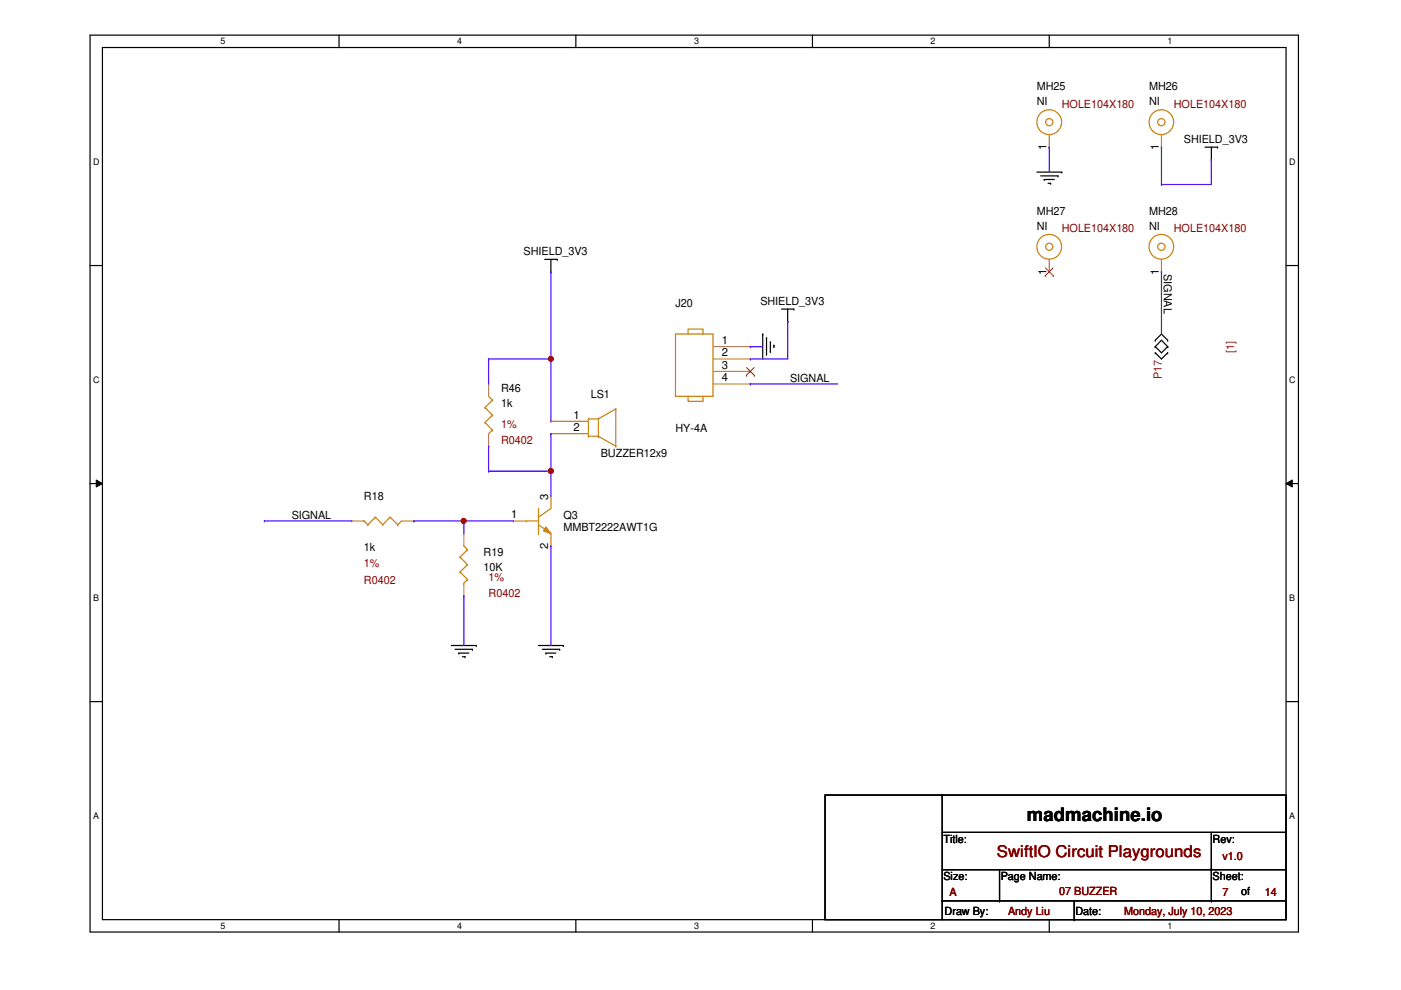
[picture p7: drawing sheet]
<svg xmlns="http://www.w3.org/2000/svg" width="297mm" height="210mm" viewBox="0 0 297 210" stroke-linecap="round" stroke-linejoin="round" font-family="sans-serif">
<path d="M19.1 7.5h256.2v190.1h-256.2zM21.7 10.1h251v184.9h-251z" fill="none" stroke="#000" stroke-width=".25"/>
<g fill="#fff">
<path d="M46.8 7.7h1v2.1h-1z"/>
<path d="M46.8 195.2h1v2.2h-1z"/>
</g>
<path d="M71.9 7.5v2.6M71.9 195v2.6" fill="none" stroke="#000" stroke-width=".25"/>
<g fill="#fff">
<path d="M96.9 7.7h1.1v2.1h-1.1z"/>
<path d="M96.9 195.2h1.1v2.2h-1.1z"/>
</g>
<path d="M122.1 7.5v2.6M122.1 195v2.6" fill="none" stroke="#000" stroke-width=".25"/>
<g fill="#fff">
<path d="M147.2 7.7h1v2.1h-1z"/>
<path d="M147.2 195.2h1v2.2h-1z"/>
</g>
<path d="M172.3 7.5v2.6M172.3 195v2.6" fill="none" stroke="#000" stroke-width=".25"/>
<g fill="#fff">
<path d="M197.3 7.7h1v2.1h-1z"/>
<path d="M197.3 195.2h1v2.2h-1z"/>
</g>
<path d="M222.5 7.5v2.6M222.5 195v2.6" fill="none" stroke="#000" stroke-width=".25"/>
<g fill="#fff">
<path d="M247.5 7.7h1v2.1h-1z"/>
<path d="M247.5 195.2h1v2.2h-1z"/>
<path d="M19.8 33.2h1.3v2.1h-1.3z"/>
<path d="M273.3 33.2h1.4v2.1h-1.4z"/>
<path d="M19.8 79.4h1.3v2.1h-1.3z"/>
<path d="M273.3 79.4h1.4v2.1h-1.4z"/>
</g>
<path d="M19.1 56.3h2.6M272.7 56.3h2.6" fill="none" stroke="#000" stroke-width=".25"/>
<g fill="#fff">
<path d="M19.8 125.6h1.2v2.2h-1.2z"/>
<path d="M273.3 125.6h1.3v2.2h-1.3z"/>
</g>
<path d="M19.1 102.5h2.6M272.7 102.5h2.6" fill="none" stroke="#000" stroke-width=".25"/>
<path d="M20.4 101.8l1.3 .7-1.3 .8zM272.7 102.5l1.3-.7v1.5z" fill="#000"/>
<path d="M20.4 101.8l1.3 .7-1.3 .8zM272.7 102.5l1.3-.7v1.5z" fill="none" stroke="#000" stroke-width=".21"/>
<g fill="#fff">
<path d="M19.8 171.9h1.2v2.1h-1.2z"/>
<path d="M273.3 171.9h1.3v2.1h-1.3z"/>
</g>
<g fill="none" stroke="#000" stroke-width=".25">
<path d="M219.8 36.5h5.3M220.6 37.3h3.7M221.4 38.1h.1M221.4 38.1h2.1M222.2 38.9h.6M222.8 38.9h.1M224.3 37.3h.1M225.1 36.5h.1M255.5 31.2h2.6M256.8 33.9h.1M256.8 31.2v2.7M258.1 31.2h.1"/>
<path d="M115.5 55h2.7M116.8 57.6h.1M116.8 55v2.6M118.2 55h.1M161.7 70.8h.1M161.7 70.8v5.3M162.5 71.6h.1M162.5 71.6v3.7M163.3 74.5h.1M163.3 72.4v2.1M164.1 73.2h.1M164.1 73.2v.5"/>
<path d="M165.7 65.5h2.6M167 68.2h.1M167 65.5v2.7M168.3 65.5h.1M244.9 72.1h.1M244.9 73.5h.1M244.9 74.8h.1M244.9 72.1l1.4-1.3 1.3 1.3M244.9 73.5l1.4-1.4 1.3 1.4M244.9 74.8l1.4 1.3 1.3-1.3M244.9 73.5l1.4 1.3 1.3-1.3M247.6 72.1h.1"/>
<path d="M247.6 73.5h.1M247.6 74.8h.1M95.7 136.9h5.3M96.5 137.7h3.7M97.3 138.5h.1M97.3 138.5h2.1M98 139.2h.6M98.6 139.2h.1M100.2 137.7h.1M101 136.9h.1M114.2 136.9h5.3M115 137.7h3.7"/>
<path d="M115.7 138.5h.1M115.7 138.5h2.2M116.5 139.2h.6M117.1 139.2h.1M118.7 137.7h.1M119.5 136.9h.1M19.1 148.8h2.6M272.7 148.8h2.6M174.9 168.6h97.8v26.4h-97.8zM199.8 168.6h.1M199.8 168.6v26.4M199.8 176.5h72.9"/>
<path d="M256.8 176.5v14.5M272.7 176.5h.1M199.8 191h.1M199.8 191h72.9M199.8 184.4h72.9M211.9 191h.1M211.9 184.4v6.6M227.8 195h.1M227.8 191v4M256.8 184.4h.1M256.8 191h.1M272.7 184.4h.1"/>
</g>
<g fill="none" stroke="#cc8006" stroke-width=".25">
<path d="M124.8 88.8h.1M124.8 92.5h.1M124.8 88.8h2.1M124.8 88.8v3.7M124.8 92.5h2.1M126.9 92.5h.1M126.9 88.8h.1M126.9 92.5l3.7 2.1M126.9 88.8v3.7M130.6 86.7h.1M130.6 94.6h.1M130.6 86.7l-3.7 2.1"/>
<path d="M130.6 86.7v7.9M77.2 110.4h.1M77.2 110.4l.8 .9M78 111.3h.1M79.6 109.6h.1M79.6 109.6l1.6 1.7M79.6 109.6l-1.6 1.7M81.2 111.3h.1M82.7 109.6h.1M82.7 109.6l1.6 1.7M82.7 109.6l-1.5 1.7M84.3 111.3h.1"/>
<path d="M85.1 110.4l-.8 .9M111.5 110.4h.1M111.5 110.4h2.7M114.2 109.6h.1M114.2 113.1h.1M114.2 111.3l2.6 1.8M114.2 107.8v5.3M116.8 113.1h.1M116.8 107.8l-2.6 1.8"/>
<circle cx="222.5" cy="25.9" r="2.63"/>
<circle cx="222.5" cy="25.9" r=".76"/>
<circle cx="246.2" cy="25.9" r="2.62"/>
<circle cx="246.2" cy="25.9" r=".77"/>
</g>
<path d="M222.5 31.2h.1M222.5 28.6v2.6M246.3 31.2h.1M246.3 28.6v2.6M116.8 89.3h.1M116.8 91.9h.1M116.8 89.3h8M116.8 91.9h8M74.5 110.4h.1M74.5 110.4h2.7M85.1 110.4h2.7M87.8 110.4h.1" fill="none" stroke="#a84" stroke-width=".25"/>
<path d="M115.7 111.8l1.1 1.3-1.6-.5z" fill="#cc8006"/>
<g fill="none" stroke="#cc8006" stroke-width=".25">
<path d="M143.2 70.8h8v13.2h-8zM145.9 70.8v-1h3.2v1M102.8 86.4h.1M102.8 89.6h.1M102.8 86.4l1.6 1.6M102.8 89.6l1.6 1.6M103.6 91.9h.1M103.6 84l.8 .8M104.4 84.8h.1M104.4 88h.1M104.4 91.2h.1M104.4 84.8l-1.6 1.6"/>
<path d="M104.4 88l-1.6 1.6M104.4 91.2l-.8 .7M145.9 84v1.1h3.2v-1.1M97.5 118.1h.1M97.5 118.1l1.6 1.6M98.3 115.7l.8 .8M99.1 116.5h.1M99.1 119.7h.1M99.1 116.5l-1.6 1.6M99.1 119.7l-1.6 1.6M115.7 111.8l1.1 1.3-1.6-.5zM97.5 121.3h.1"/>
<path d="M97.5 121.3l1.6 1.6M98.3 123.7h.1M99.1 122.9h.1M99.1 122.9l-.8 .8"/>
<circle cx="222.5" cy="52.3" r="2.63"/>
<circle cx="222.5" cy="52.3" r=".76"/>
<circle cx="246.2" cy="52.3" r="2.62"/>
<circle cx="246.2" cy="52.3" r=".77"/>
</g>
<g fill="none" stroke="#a84" stroke-width=".25">
<path d="M222.5 57.6h.1M222.5 55v2.6M246.3 57.6h.1M246.3 55v2.6M151.2 73.5h7.9M151.2 76.1h7.9M151.2 78.7h7.9M159.1 73.5h.1M159.1 76.1h.1M159.1 78.7h.1M103.6 81.4h.1M103.6 94.6h.1"/>
<path d="M103.6 81.4v2.6M103.6 91.9v2.7M151.2 81.4h7.9M159.1 81.4h.1M98.3 113.1h.1M98.3 113.1v2.6M108.9 110.4h.1M108.9 110.4h2.6M116.8 105.2h.1M116.8 115.7h.1M116.8 105.2v2.6M116.8 113.1v2.6"/>
<path d="M98.3 126.3h.1M98.3 123.7v2.6"/>
</g>
<path d="M221.6 58.5h.1M221.7 56.8l1.6 1.7M223.3 56.8l-1.7 1.7M223.3 58.5h.1M158.2 79.6h.1M158.3 77.9l1.6 1.7M159.9 77.9l-1.7 1.7M159.9 79.6h.1" fill="none" stroke="#804000" stroke-width=".21"/>
<path d="M116.8 57.6h.1M116.8 57.6v31.7M116.8 76.1h.1" fill="none" stroke="#4200ff" stroke-width=".25"/>
<circle cx="116.8" cy="76.1" r=".5" fill="#f00"/>
<circle cx="116.8" cy="76.1" r=".5" fill="none" stroke="#f00" stroke-width=".25"/>
<path d="M116.8 91.9h.1M116.8 99.9h.1M116.8 91.9v13.3" fill="none" stroke="#4200ff" stroke-width=".25"/>
<circle cx="116.8" cy="99.9" r=".51" fill="#f00"/>
<circle cx="116.8" cy="99.9" r=".51" fill="none" stroke="#f00" stroke-width=".25"/>
<path d="M56 110.4h.1M56 110.4h18.5M87.8 110.4h.1M87.8 110.4h21.1M98.3 110.4h.1M98.3 110.4v2.7M116.8 115.7h.1M116.8 115.7v21.2" fill="none" stroke="#4200ff" stroke-width=".25"/>
<circle cx="98.3" cy="110.4" r=".51" fill="#f00"/>
<circle cx="98.3" cy="110.4" r=".51" fill="none" stroke="#f00" stroke-width=".25"/>
<g fill="none" stroke="#4200ff" stroke-width=".25">
<path d="M222.5 31.2h.1M222.5 31.2v5.3M246.3 31.2h.1M246.3 39.1h.1M246.3 31.2v7.9M256.8 33.9h.1M256.8 33.9v5.2h-10.5M246.3 57.6h.1M246.3 57.6v13.2M103.6 76.1h.1M103.6 76.1h13.2M103.6 76.1v5.3"/>
<path d="M116.8 76.1h.1M159.1 73.5h.1M159.1 76.1h.1M159.1 73.5h2.6M167 68.2h.1M167 68.2v7.9h-7.9M103.6 94.6h.1M103.6 99.9h.1M103.6 94.6v5.3M103.6 99.9h13.2M159.1 81.4h.1M159.1 81.4h18.5"/>
<path d="M98.3 126.3h.1M98.3 126.3v10.6"/>
</g>
<circle cx="116.8" cy="76.1" r=".5" fill="#f00"/>
<circle cx="116.8" cy="76.1" r=".5" fill="none" stroke="#f00" stroke-width=".25"/>
<circle cx="116.8" cy="99.9" r=".51" fill="#f00"/>
<circle cx="116.8" cy="99.9" r=".51" fill="none" stroke="#f00" stroke-width=".25"/>
<circle cx="98.3" cy="110.4" r=".51" fill="#f00"/>
<circle cx="98.3" cy="110.4" r=".51" fill="none" stroke="#f00" stroke-width=".25"/>
<text font-size="3.9" x="217.7" y="174.1">madmachine.io</text>
<text font-size="3.4" fill="#800000" x="211.4" y="181.7">SwiftIO Circuit Playgrounds</text>
<g font-size="2.4">
<text x="219.8" y="19.1">MH25</text>
<text x="219.8" y="22.3">NI</text>
<text x="243.6" y="19.1">MH26</text>
<text x="243.6" y="22.3">NI</text>
<text x="221.9" y="31.8" transform="rotate(-90 221.9 31.8)">1</text>
<text x="245.7" y="31.8" transform="rotate(-90 245.7 31.8)">1</text>
<text x="251" y="30.2">SHIELD_3V3</text>
<text x="219.8" y="45.6">MH27</text>
<text x="243.6" y="45.6">MH28</text>
<text x="219.8" y="48.7">NI</text>
<text x="243.6" y="48.7">NI</text>
<text x="111" y="54">SHIELD_3V3</text>
<text x="221.9" y="58.2" transform="rotate(-90 221.9 58.2)">1</text>
<text x="245.7" y="58.2" transform="rotate(-90 245.7 58.2)">1</text>
<text x="246.8" y="58.1" transform="rotate(90 246.8 58.1)">SIGNAL</text>
<text x="143.2" y="65.1">J20</text>
<text x="161.2" y="64.6">SHIELD_3V3</text>
<text x="153" y="72.9">1</text>
<text x="153" y="75.6">2</text>
<text x="106.3" y="83.1">R46</text>
<text x="153" y="78.2">3</text>
<text x="153" y="80.9">4</text>
<text x="167.5" y="80.9">SIGNAL</text>
<text x="106.3" y="86.2">1k</text>
<text x="121.6" y="88.8">1</text>
<text x="125.3" y="84.4">LS1</text>
<text x="121.6" y="91.4">2</text>
<text x="143.2" y="91.5">HY-4A</text>
<text x="127.4" y="96.8">BUZZER12x9</text>
<text x="77.2" y="106">R18</text>
<text x="116.2" y="106" transform="rotate(-90 116.2 106)">3</text>
<text x="61.8" y="109.9">SIGNAL</text>
<text x="108.4" y="109.9">1</text>
<text x="119.5" y="110">Q3</text>
<text x="119.5" y="112.6">MMBT2222AWT1G</text>
<text x="77.2" y="116.9">1k</text>
<text x="102.5" y="117.9">R19</text>
<text x="116.2" y="116.3" transform="rotate(-90 116.2 116.3)">2</text>
<text x="102.5" y="121.1">10K</text>
<text x="200" y="178.7">Title:</text>
<text x="257.1" y="178.7">Rev:</text>
<text x="200" y="186.6">Size:</text>
<text x="212.2" y="186.6">Page Name:</text>
<text x="257.1" y="186.6">Sheet:</text>
<text x="263.1" y="189.8">of</text>
<text x="200.3" y="194">Draw By:</text>
<text x="228" y="194">Date:</text>
</g>
<g font-size="2.4" fill="#800000">
<text x="225.1" y="22.9">HOLE104X180</text>
<text x="248.9" y="22.9">HOLE104X180</text>
<text x="225.1" y="49.3">HOLE104X180</text>
<text x="248.9" y="49.3">HOLE104X180</text>
<text x="106.3" y="90.7">1%</text>
<text x="106.3" y="94.1">R0402</text>
<text x="77.2" y="120.3">1%</text>
<text x="77.2" y="123.7">R0402</text>
<text x="103.6" y="123.2">1%</text>
<text x="103.6" y="126.7">R0402</text>
<text x="259.2" y="182.4">v1.0</text>
<text x="201.3" y="190.1">A</text>
<text x="224.6" y="189.8">07 BUZZER</text>
<text x="259.2" y="190.1">7</text>
<text x="268.2" y="190.1">14</text>
<text x="213.7" y="194">Andy Liu</text>
<text x="238.3" y="194">Monday, July 10, 2023</text>
</g>
<g font-size="2.4" fill="#f00">
<text x="261.7" y="74.8" transform="rotate(-90 261.7 74.8)">[1]</text>
<text x="246.3" y="80.3" transform="rotate(-90 246.3 80.3)">P17</text>
</g>
<g font-size="1.9">
<text x="46.8" y="9.4">5</text>
<text x="96.9" y="9.4">4</text>
<text x="147.2" y="9.4">3</text>
<text x="197.3" y="9.4">2</text>
<text x="247.5" y="9.4">1</text>
<text x="19.8" y="34.9">D</text>
<text x="273.3" y="34.9">D</text>
<text x="19.8" y="81.1">C</text>
<text x="273.3" y="81.1">C</text>
<text x="19.8" y="127.3">B</text>
<text x="273.3" y="127.3">B</text>
<text x="19.8" y="173.6">A</text>
<text x="273.3" y="173.6">A</text>
<text x="46.8" y="196.9">5</text>
<text x="96.9" y="196.9">4</text>
<text x="147.2" y="196.9">3</text>
<text x="197.3" y="196.9">2</text>
<text x="247.5" y="196.9">1</text>
</g>
</svg>
